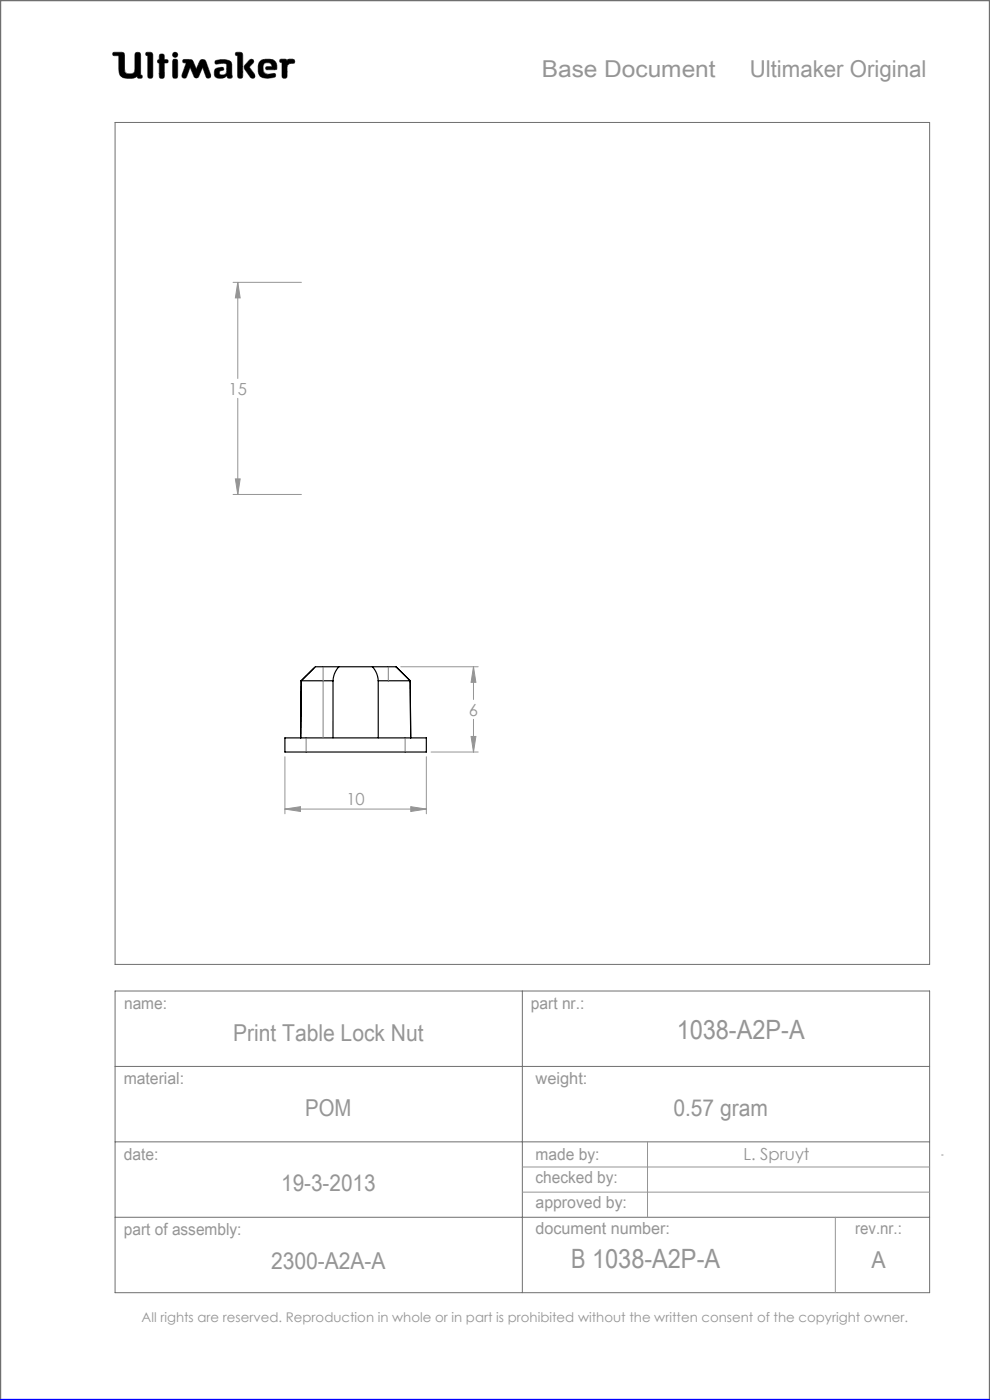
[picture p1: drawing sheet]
<svg xmlns="http://www.w3.org/2000/svg" width="210mm" height="297mm" viewBox="0 0 210 297" stroke-linecap="round" stroke-linejoin="round" font-family="sans-serif">
<g fill="none" stroke="#6f6f6f" stroke-width=".21">
<path d="M24 11.1h1.8l.5 .2 .2 4a1.62 1.62 0 0 0 2 0l.2-4a.65 .65 0 0 1 .7-.2 .65 .65 0 0 1 .4 .6v4.2l.3 .1-.1 .6a.65 .65 0 0 1-.9-.3 4 4 0 0 1-3 .2l-.6-.5-.2-.6-.1-3.6h-1.2l-.1-.3zM29.1 16.2v.1M31 11.1l1.2 .1 .2 .4v4.8a.59 .59 0 0 1-.7 .2 .59 .59 0 0 1-.4-.5v-4.3l-.4-.1zM33.8 13.4h.1M33.8 12.6h.1M33.8 12.6l-.3 .1-.1 .3 .1 .3 .3 .1M33.8 12.6v-1a.59 .59 0 0 1 .7-.1 .59 .59 0 0 1 .4 .5v.6l.6 .1a.4 .4 0 0 1 0 .6l-.6 .1-.1 3.1a.59 .59 0 0 1-.6 .1 .59 .59 0 0 1-.4-.5v-2.7M36.8 12.6h.7l.2 .5v3l-.2 .4-.3 .1-.4-.1-.2-.4v-3zM38.9 12.7l1.3-.1 .6 .2 .8 1.9 .9-2 .6-.1 .4 .1 1.2 3.2v.5l-.4 .2-.4-.1-.9-2.2-.9 2-.5 .3-.3-.2-1-2.1-.7 1.9-.3 .4-.5-.1-.2-.1v-.5l.9-2.6-.7-.1zM42.1 16.2h.1M45.7 12.9a3.6 3.6 0 0 1 3.3 .3l.2 .5v2.1a.53 .53 0 0 1-.2 .8l-.7-.1-.2-.4a1.97 1.97 0 0 1-2.5 .2 1.34 1.34 0 0 1 .4-1.8l1.3-.2 .1 .6a.74 .74 0 0 0-.9 .7 .95 .95 0 0 0 1.4 .1l.2-.6-.1-1.5a2.7 2.7 0 0 0-2 0l-.4-.2zM50.1 11.1l1.2 .1 .2 .4-.1 4.8a.59 .59 0 0 1-.6 .2 .59 .59 0 0 1-.4-.5v-4.3l-.4-.1z"/>
<path d="M52.9 12.8l.4-.2 .4 .1 .1 .4-.9 1.1 1.1 1.5 .1 .6-.2 .3h-.4a5.9 5.9 0 0 1-1.7-2.3l.2-.5zM56.6 14.8h.1M56.6 14.8l-.3-.3 .2-.3 1.2-.1-.2-.5a1.04 1.04 0 0 0-1.7 .5l.2 1.3 .8 .4M56.6 14.8h1.7l.4-.2a1.66 1.66 0 0 0-1.5-2l-1.7 .1a2.65 2.65 0 0 0-.3 3.5 3.5 3.5 0 0 0 3.2 .1l.1-.3-.2-.4-1.5 .2M56.8 15.8h.1M59.5 12.6h1.1l.3 .2a1.21 1.21 0 0 1 1.5-.1l.1 .6-1 .2-.6 .4-.1 2.5a.59 .59 0 0 1-.6 .2 .59 .59 0 0 1-.4-.5v-2.8l-.4-.2zM24.4 26h172.8v178.6h-172.8zM24.4 210.2h172.8v64h-172.8zM110.8 210.2v64M24.4 226.2h172.8M24.4 242.2h172.8M24.4 258.2h172.8"/>
<circle cx="37.2" cy="11.6" r=".56"/>
</g>
<path d="M0 297v-297h210v297" fill="none" stroke="#6f6f6f" stroke-width=".5"/>
<g fill="none" stroke="#959595" stroke-width=".21">
<path d="M49.4 59.9h14.5M50.4 59.9l.5 3.3h-1zM50.4 59.9v20.4M50.4 84.5v20.4M49.4 104.9h14.5M49.9 101.6h1l-.5 3.3zM85 141.4h16.4M91.4 159.5h10M99.9 156.2h1l-.5 3.3zM100.4 141.4l.5 3.3h-1zM100.4 141.4v7M100.4 152.6v6.9"/>
<path d="M60.4 171.6l3.3-.5v1zM60.4 160.5v12.1M60.4 171.6h30M87.1 171.1l3.3 .5-3.3 .5zM90.4 160.5v12.1M110.8 247.6h86.4M110.8 252.9h86.4M137.4 242.2v16M177.2 258.2v16M199.7 245h.4"/>
</g>
<path d="M0 297h210" fill="none" stroke="#00f" stroke-width=".5"/>
<path d="M45.7 12.9l-.1 .4 .2 .3 1.7-.2 .6 .2-.1 1.8-.2 .4-.5 .1a.54 .54 0 0 1-.8-.5 .54 .54 0 0 1 .8-.5l.2-.1-.1-.4-.4-.1a1.31 1.31 0 0 0-1.5 .9 1.14 1.14 0 0 0 .3 1.2 1.14 1.14 0 0 0 1.2 .2l.8-.3a.23 .23 0 0 1 .3-.2 .23 .23 0 0 1 .2 .4 .58 .58 0 0 0 .8 .1 .58 .58 0 0 0 .1-.9v-2a1.32 1.32 0 0 0-1.7-1.1zM50 11.2v.5l.4 .1v4.5l.2 .3h.6l.3-.4v-4.7l-.4-.4zM53 12.7l-1.1 1.2-.1 .5 1.4 2.1 .6 .1 .3-.3v-.4l-1.2-1.7 .9-.9v-.4l-.3-.3zM55.1 13a2.66 2.66 0 0 0 .3 3.4l1.4 .2 1.3-.2 .4-.3-.2-.5-1.5 .2-.6-.2-.3-.4-.1-.9a.98 .98 0 0 1 .7-1 .98 .98 0 0 1 1.1 .5l.1 .3-1.2 .1-.1 .4 .2 .2h1.6a.49 .49 0 0 0 .5-.2 .49 .49 0 0 0 0-.6 1.57 1.57 0 0 0-2-1.4h-.9zM59.4 12.6v.5l.4 .2v3l.3 .3h.5l.3-.4v-2.3l.6-.4 .9-.1 .1-.6-.4-.3-.9 .1-.3 .2-.3-.2zM36.7 12.6l-.1 3.7 .2 .3h.6l.3-.4v-3.3l-.3-.3zM36.6 11.6a.56 .56 0 0 0 1.1 0 .56 .56 0 0 0-1.1 0zM33.9 11.6l-.1 1-.3 .2-.1 .3 .4 .3v3l.2 .2h.5l.3-.1 .1-.3v-2.8l.7-.1 .1-.4-.2-.2-.6-.1-.2-1.1zM31 11.2l-.1 .5 .4 .1 .1 4.5 .2 .3h.5l.3-.4v-4.7l-.4-.4zM38.8 12.7v.6h.7l-.9 2.7 .2 .5 .4 .1 .3-.2 .8-2.1 .9 2 .2 .2h.4l.3-.2 .9-2 .8 2.1 .5 .2 .4-.3v-.4l-1-2.8-.3-.4-.5-.1-.4 .2-.9 1.9-.9-2-.5-.1zM24 11.2l-.1 .3 .2 .3h1.1v2.7a1.73 1.73 0 0 0 2.1 2.1 2.42 2.42 0 0 0 1.8-.4l.3 .4h.6l.2-.3-.1-.3-.3-.1v-4.3l-.1-.3-.2-.2h-.6l-.3 .4v3.4a.89 .89 0 0 1-1.3 .8 .81 .81 0 0 1-.9-1.1l-.1-3.3-.5-.2z" fill-rule="evenodd" fill="#000"/>
<path d="M60.4 171.6l3.3-.5v1zM87.1 171.1l3.3 .5-3.3 .5zM100.4 141.4l.5 3.3h-1zM99.9 156.2h1l-.5 3.3zM49.9 101.6h1l-.5 3.3zM50.4 59.9l.5 3.3h-1z" fill="#959595"/>
<g fill="none" stroke="#000" stroke-width=".25">
<path d="M60.4 156.5h30v3h-30zM63.9 144.4h6.7M63.9 144.4l-.1 12.1zM66.6 141.8l-2.7 2.6M70.6 144.4v12.1M71.9 141.4a4.7 4.7 0 0 0-1.3 3M71.9 141.4h7.1M71.9 141.4h-5l-3 3M79 141.4a4.7 4.7 0 0 1 1.2 3M79 141.4h5M80.2 144.4v12.1M80.2 144.4h6.8"/>
<path d="M84 141.4l3 3M87 144.4l.1 12.1z"/>
</g>
<path d="M64.9 156.5v3M68.5 141.4v15.1M82.4 141.4v3M85.9 156.5v3" fill="none" stroke="#808080" stroke-width=".21"/>
<g font-size="5.6" fill="#959595">
<text x="143.5" y="220.3">1038-A2P-A</text>
<text x="121.1" y="269.1">B 1038-A2P-A</text>
</g>
<g font-size="4.9" fill="#959595">
<text x="114.9" y="16.3">Base Document</text>
<text x="159" y="16.3">Ultimaker Original</text>
<text x="49.4" y="220.9">Print Table Lock Nut</text>
<text x="64.7" y="236.7">POM</text>
<text x="142.8" y="236.7">0.57 gram</text>
<text x="59.6" y="252.7">19-3-2013</text>
<text x="57.5" y="269.3">2300-A2A-A</text>
<text x="184.9" y="269.1">A</text>
</g>
<g font-size="3.5" fill="#959595">
<text x="48.5" y="83.7">15</text>
<text x="99.5" y="151.8">6</text>
<text x="73.5" y="170.9">10</text>
<text x="26.3" y="214.1">name:</text>
<text x="112.6" y="214">part nr.:</text>
<text x="26.2" y="229.9">material:</text>
<text x="113.6" y="229.9">weight:</text>
<text x="26.3" y="246">date:</text>
<text x="113.6" y="246">made by:</text>
<text x="113.6" y="251.1">checked by:</text>
<text x="157.7" y="246.2">L. Spruyt</text>
<text x="113.6" y="256.3">approved by:</text>
<text x="26.3" y="262">part of assembly:</text>
<text x="113.6" y="261.8">document number:</text>
<text x="181.4" y="261.9">rev.nr.:</text>
</g>
<text font-size="2.8" fill="#959595" x="30" y="280.4">All rights are reserved. Reproduction in whole or in part is prohibited without the written consent of the copyright owner.</text>
</svg>
